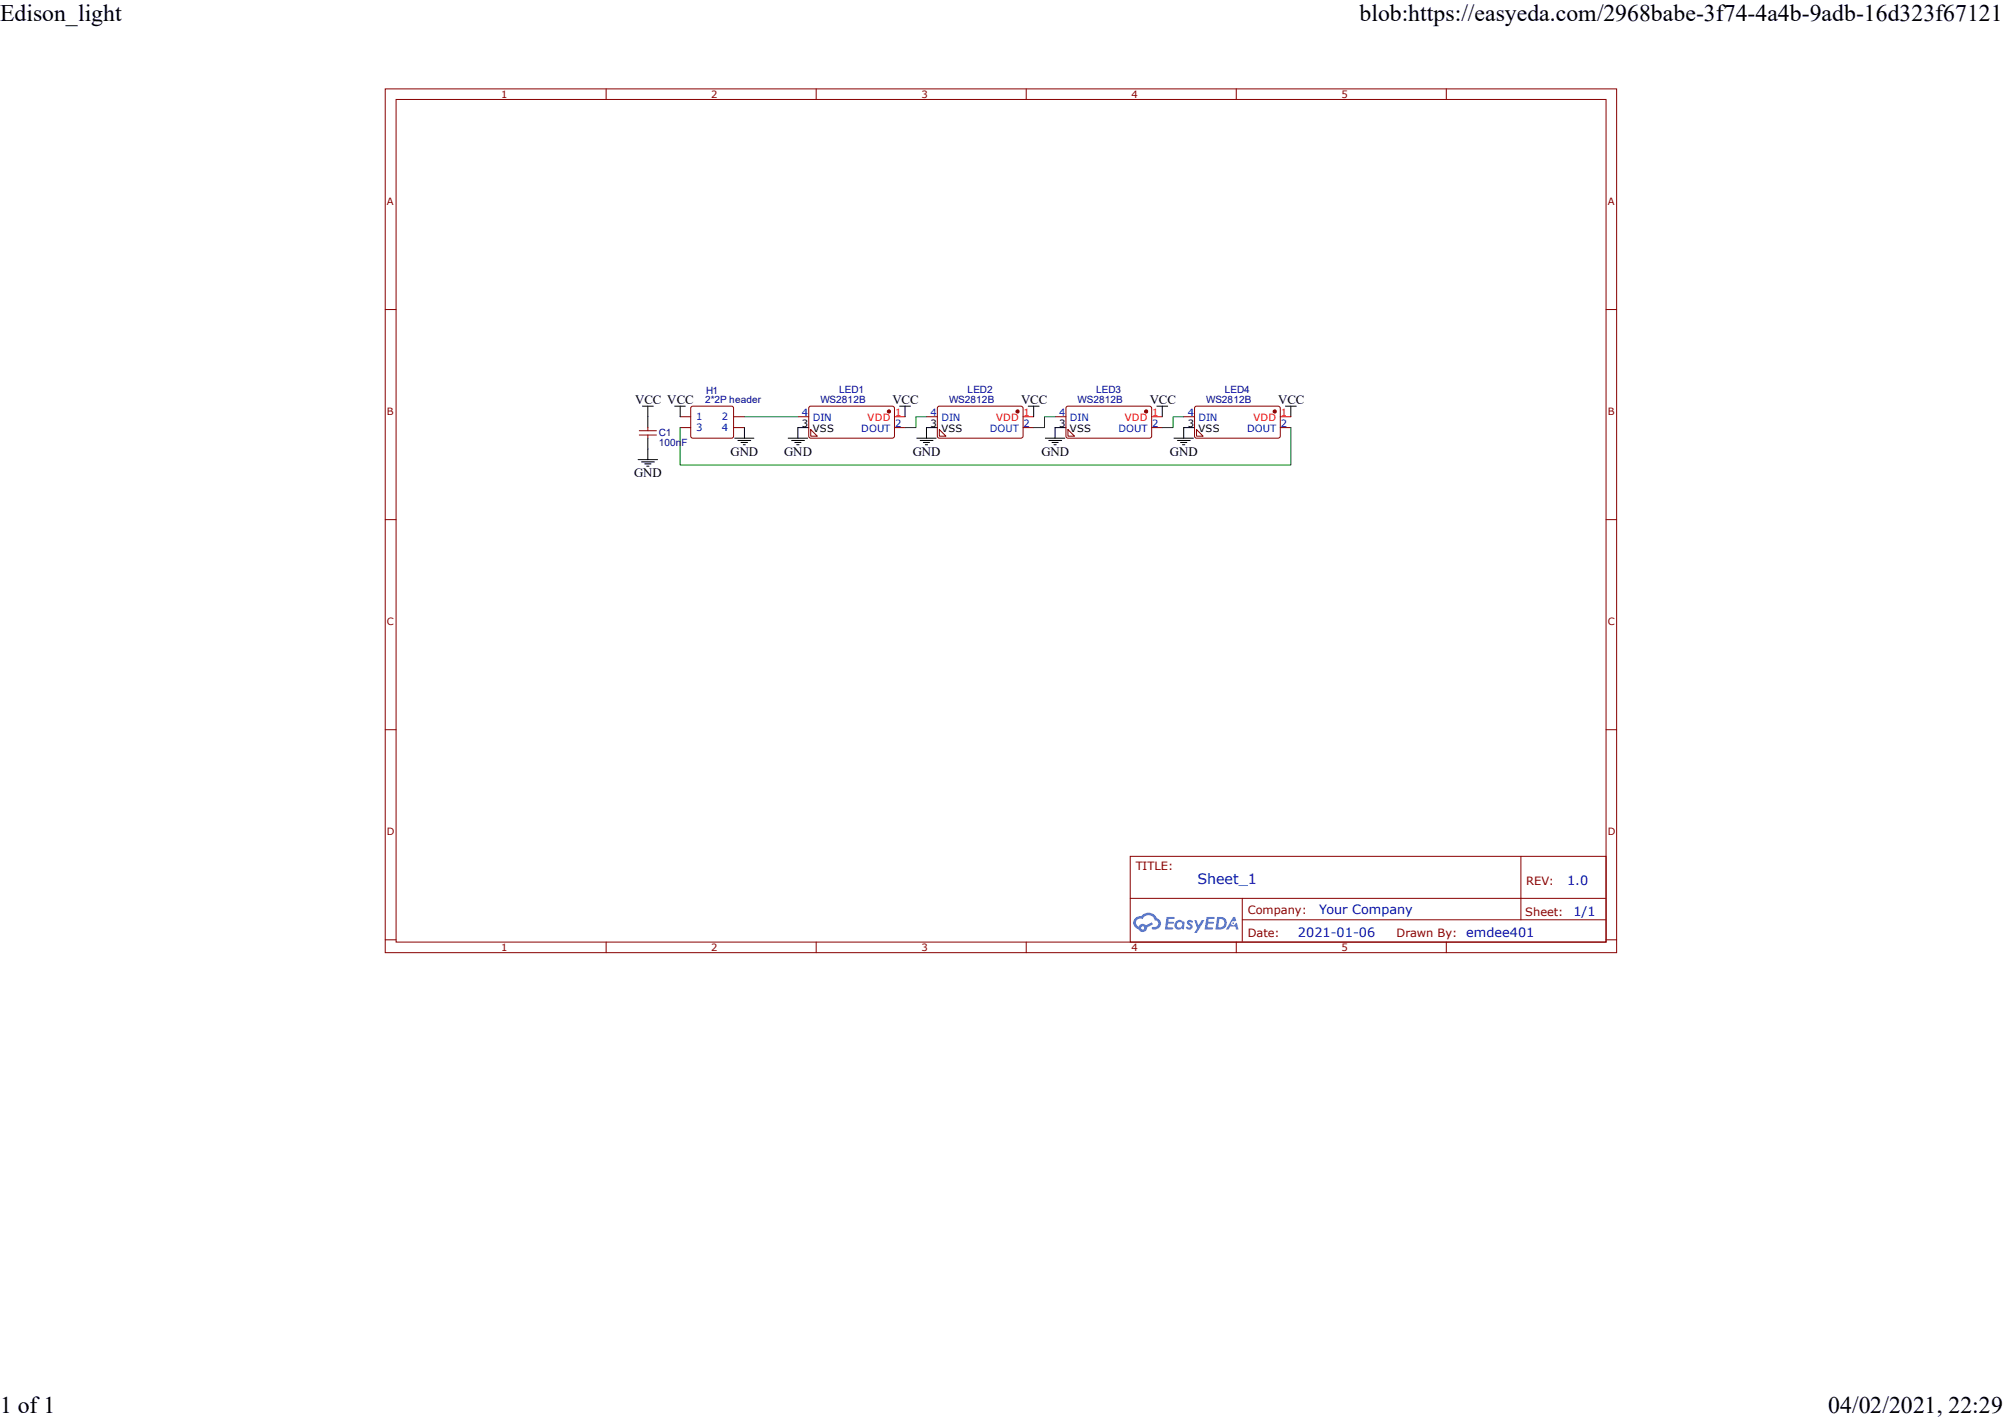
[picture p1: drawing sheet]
<svg xmlns="http://www.w3.org/2000/svg" width="297mm" height="210mm" viewBox="0 0 297 210" stroke-linecap="round" stroke-linejoin="round" font-family="sans-serif">
<g fill="none" stroke="#800" stroke-width=".15">
<path d="M57.1 13.2h182.4v127.9h-182.4zM58.7 14.7h179.2v124.8h-179.2zM89.8 13.2v1.5M120.9 13.2v1.5M152 13.2v1.5M183.1 13.2v1.5M214.2 13.2v1.5M57.1 45.8h1.6M237.9 45.8h1.6M57.1 77h1.6M237.9 77h1.6M57.1 108.1h1.6"/>
<path d="M237.9 108.1h1.6M57.1 139.2h1.6M89.8 139.5v1.6M120.9 139.5v1.6M152 139.5v1.6M167.4 126.8h70.5v12.7h-70.5zM167.4 133.1h70.4M183.1 139.5v1.6M184 136.2h53.8M184 133.1v6.3M214.2 139.5v1.6M225.3 126.8v9.4"/>
<path d="M237.9 139.2h1.6"/>
</g>
<g fill="#58f">
<path d="M175.9 136.4l.4-.2 .4 .3-.1 .2-.3-.1-.1 .1a.83 .83 0 0 1 .5 .7 .59 .59 0 0 1-1.1 0l.3-.2 .3 .2 .1-.2a.82 .82 0 0 1-.5-.7z"/>
<path d="M176.9 136.3h.3l.3 .8 .5-.8h.4l-1.1 1.9h-.4l.4-.7z"/>
<path d="M172.8 135.8h1.2v.3h-.9v.4h.7l.1 .2-.2 .1h-.7l-.1 .5h.8l.1 .2v.1l-1.2 .1z"/>
<path d="M178.7 135.8h1.2v.3h-.9v.4h.7l.1 .2-.1 .1h-.8v.5l.8 .1v.2l-.1 .1h-1.2z"/>
<path d="M182.7 135.8h.3l.1 .6-.3 .1a.3 .3 0 0 0-.4 .1 .3 .3 0 0 0 .2 .4 .3 .3 0 0 0 .4-.2l.2-.1 .3 1h-.4l-.1-.5h-.8l-.2 .5h-.4z"/>
<path d="M182.6 136.6h.2v.2h-.2z"/>
<path d="M180.3 135.8l-.3 1.9h.6a.94 .94 0 0 0 1.1-1 .94 .94 0 0 0-1.1-.9zM180.6 136.1a.64 .64 0 0 1 .8 .7 .64 .64 0 0 1-.9 .5z"/>
<path d="M174.2 136.5a.69 .69 0 0 0-.1 1 .69 .69 0 0 0 1 0l.3 .1v-1.1l-.6-.3zM174.5 136.7a.41 .41 0 0 1 .6 .2 .41 .41 0 0 1-.6 .5 .4 .4 0 0 1 0-.7z"/>
<path d="M168.2 136a.95 .95 0 0 0-.3 .9 .95 .95 0 0 0 .8 .7 .66 .66 0 0 0 .7 .4 .66 .66 0 0 0 .5-.6l.9-.5-.2-.3-.8 .4a.66 .66 0 0 0-1.1 .2 .63 .63 0 0 1-.4-.8 .63 .63 0 0 1 .9-.3 .96 .96 0 0 1 1-.5 .96 .96 0 0 1 .9 .7 .49 .49 0 0 1 .5 .5 .49 .49 0 0 1-.5 .5h-.4v.3a.89 .89 0 0 0 1.2-.4 .89 .89 0 0 0-.5-1.2 1.42 1.42 0 0 0-2.4-.3h-.4zM169.1 137.3l.1-.1 .3 .1-.1 .3h-.3z"/>
</g>
<path d="M118.2 61.7h1.6M120.1 63.6l1 1h-1zM132.5 63.3h1.6" fill="none" stroke="#800" stroke-width=".15"/>
<path d="M118.2 63.3h1.6" fill="none" stroke="#000" stroke-width=".15"/>
<path d="M132.5 61.7h1.6" fill="none" stroke="#f00" stroke-width=".15"/>
<path d="M131.5 60.8l.2-.1 .2 .1v.3h-.4z" fill="#800"/>
<path d="M119.8 60.3l.3-.1h12.2l.2 .3v4.3l-.3 .1h-12.3l-.1-.3zM131.5 60.8l.2-.1 .2 .1v.3h-.4zM137.2 61.7h1.7M139.1 63.6l1 1h-1zM151.6 63.3h1.5" fill="none" stroke="#800" stroke-width=".15"/>
<path d="M137.2 63.3h1.7" fill="none" stroke="#000" stroke-width=".15"/>
<path d="M151.6 61.7h1.5" fill="none" stroke="#f00" stroke-width=".15"/>
<path d="M150.5 60.8l.2-.1 .2 .1v.3h-.3z" fill="#800"/>
<path d="M138.9 60.3l.2-.1h12.3l.2 .3-.1 4.3-.3 .1h-12.2l-.1-.3zM150.5 60.8l.2-.1 .2 .1v.3h-.3zM156.3 61.7h1.6M158.2 63.6l1 1h-1zM170.6 63.3h1.6" fill="none" stroke="#800" stroke-width=".15"/>
<path d="M156.3 63.3h1.6" fill="none" stroke="#000" stroke-width=".15"/>
<path d="M170.6 61.7h1.6" fill="none" stroke="#f00" stroke-width=".15"/>
<path d="M169.6 60.8l.2-.1 .2 .1v.3h-.4z" fill="#800"/>
<path d="M157.9 60.3l.3-.1h12.2l.2 .3v4.3l-.3 .1h-12.3l-.1-.3zM169.6 60.8l.2-.1 .2 .1v.3h-.4zM175.3 61.7h1.7M177.2 63.6l1 1h-1zM189.7 63.3h1.5" fill="none" stroke="#800" stroke-width=".15"/>
<path d="M175.3 63.3h1.7" fill="none" stroke="#000" stroke-width=".15"/>
<path d="M189.7 61.7h1.5" fill="none" stroke="#f00" stroke-width=".15"/>
<path d="M188.6 60.8l.2-.1 .2 .1v.3h-.3z" fill="#800"/>
<path d="M94.7 64.4h2.5M94.7 63.8h2.5M96 63.3v.5M96 64.4v.5M100.8 61.7h1.5M100.8 63.3h1.5M102.4 60.3l.3-.1h5.8l.2 .3-.1 4.3-.2 .1h-5.9l-.2-.3zM108.7 61.7h1.6M108.7 63.3h1.6M177 60.3l.2-.1h12.3l.2 .3-.1 4.3-.3 .1h-12.2l-.1-.3zM188.6 60.8l.2-.1 .2 .1v.3h-.3z" fill="none" stroke="#800" stroke-width=".15"/>
<path d="M100.8 63.3v5.6h90.4v-5.6M110.3 61.7h7.9M137.2 61.7h-1.5v1.6h-1.6M156.3 61.7h-1.6v1.6h-1.6M175.3 61.7h-1.5v1.6h-1.6" fill="none" stroke="#080" stroke-width=".15"/>
<g fill="none" stroke="#000" stroke-width=".15">
<path d="M94.5 68.1h2.9M95 68.4h1.9M95.2 60.2h1.6M95.5 68.7h.9M95.8 69h.3M96 60.2v3.1M96 64.9v3.2M99.9 60.2h1.6M100.8 60.2v1.5M108.8 64.9h2.9M109.3 65.2h1.9M109.8 65.5h.9"/>
<path d="M110.1 65.9h.3M110.3 63.3v1.6M116.8 64.9h2.8M117.3 65.2h1.9M117.7 65.5h1M118 65.9h.4M118.2 63.3v1.6M133.3 60.2h1.6M134.1 60.2v1.5M135.8 64.9h2.9M136.3 65.2h1.9M136.8 65.5h.9"/>
<path d="M137.1 65.9h.3M137.2 63.3v1.6M152.3 60.2h1.6M153.1 60.2v1.5M154.9 64.9h2.8M155.4 65.2h1.9M155.8 65.5h1M156.1 65.9h.4M156.3 63.3v1.6M171.4 60.2h1.6M172.2 60.2v1.5M173.9 64.9h2.9"/>
<path d="M174.4 65.2h1.9M174.9 65.5h.9M175.2 65.9h.3M175.3 63.3v1.6M190.4 60.2h1.6M191.2 60.2v1.5"/>
</g>
<g font-size="3.5">
<text x="0" y="3.2">Edison_light</text>
<text x="201.4" y="3.2">blob:https://easyeda.com/2968babe-3f74-4a4b-9adb-16d323f67121</text>
<text x="0" y="209.2">1 of 1</text>
<text x="270.8" y="209.2">04/02/2021, 22:29</text>
</g>
<text font-size="2.1" fill="#00f" x="177.4" y="130.9">Sheet_1</text>
<g font-size="1.9">
<text x="94.1" y="59.9">VCC VCC</text>
<text x="132.2" y="59.9">VCC</text>
<text x="151.3" y="59.9">VCC</text>
<text x="170.3" y="59.9">VCC</text>
<text x="189.4" y="59.9">VCC</text>
<text x="93.9" y="70.7">GND</text>
<text x="108.2" y="67.5">GND</text>
<text x="116.2" y="67.5">GND</text>
<text x="135.2" y="67.5">GND</text>
<text x="154.3" y="67.5">GND</text>
<text x="173.3" y="67.5">GND</text>
</g>
<g font-size="1.9" fill="#00f">
<text x="232.2" y="131">1.0</text>
<text x="195.4" y="135.3">Your Company</text>
<text x="233.1" y="135.6">1/1</text>
<text x="192.3" y="138.8">2021-01-06</text>
</g>
<g font-size="1.7" fill="#800">
<text x="168.2" y="128.9">TITLE:</text>
<text x="226.1" y="131">REV:</text>
<text x="184.8" y="135.3">Company:</text>
<text x="225.9" y="135.6">Sheet:</text>
<text x="184.8" y="138.8">Date:</text>
<text x="206.9" y="138.8">Drawn By: emdee401</text>
</g>
<g font-size="1.5" fill="#800">
<text x="74.3" y="14.5">1</text>
<text x="105.4" y="14.5">2</text>
<text x="136.5" y="14.5">3</text>
<text x="167.6" y="14.5">4</text>
<text x="198.7" y="14.5">5</text>
<text x="57.3" y="30.3">A</text>
<text x="238.2" y="30.3">A</text>
<text x="57.3" y="61.4">B</text>
<text x="238.2" y="61.4">B</text>
<text x="57.3" y="92.5">C</text>
<text x="238.2" y="92.5">C</text>
<text x="57.3" y="123.7">D</text>
<text x="238.2" y="123.7">D</text>
<text x="74.3" y="140.9">1</text>
<text x="105.4" y="140.9">2</text>
<text x="136.5" y="140.9">3</text>
<text x="167.6" y="140.9">4</text>
<text x="198.7" y="140.9">5</text>
</g>
<g font-size="1.5" fill="#000080">
<text x="104.4" y="59.7">2*2P header</text>
<text x="104.6" y="58.3">H1</text>
<text x="121.5" y="59.6">WS2812B</text>
<text x="124.3" y="58.2">LED1</text>
<text x="140.6" y="59.6">WS2812B</text>
<text x="143.3" y="58.2">LED2</text>
<text x="159.6" y="59.6">WS2812B</text>
<text x="162.4" y="58.2">LED3</text>
<text x="178.7" y="59.6">WS2812B</text>
<text x="181.4" y="58.2">LED4</text>
<text x="97.6" y="64.6">C1</text>
<text x="97.6" y="66.1">100nF</text>
</g>
<g font-size="1.5" fill="#00f">
<text x="103.1" y="62.2">1</text>
<text x="103.1" y="63.8">3</text>
<text x="106.9" y="62.2">2</text>
<text x="106.9" y="63.8">4</text>
<text x="118.8" y="61.6">4</text>
<text x="120.4" y="62.4">DIN</text>
<text x="127.6" y="64">DOUT</text>
<text x="132.6" y="63.2">2</text>
<text x="137.8" y="61.6">4</text>
<text x="139.4" y="62.4">DIN</text>
<text x="146.6" y="64">DOUT</text>
<text x="151.6" y="63.2">2</text>
<text x="156.9" y="61.6">4</text>
<text x="158.5" y="62.4">DIN</text>
<text x="165.7" y="64">DOUT</text>
<text x="170.7" y="63.2">2</text>
<text x="175.9" y="61.6">4</text>
<text x="177.5" y="62.4">DIN</text>
<text x="184.7" y="64">DOUT</text>
<text x="189.7" y="63.2">2</text>
</g>
<g font-size="1.5">
<text x="118.8" y="63.2">3</text>
<text x="120.4" y="64">VSS</text>
<text x="137.8" y="63.2">3</text>
<text x="139.4" y="64">VSS</text>
<text x="156.9" y="63.2">3</text>
<text x="158.5" y="64">VSS</text>
<text x="175.9" y="63.2">3</text>
<text x="177.5" y="64">VSS</text>
</g>
<g font-size="1.5" fill="#f00">
<text x="128.5" y="62.4">VDD</text>
<text x="132.6" y="61.6">1</text>
<text x="147.6" y="62.4">VDD</text>
<text x="151.6" y="61.6">1</text>
<text x="166.6" y="62.4">VDD</text>
<text x="170.7" y="61.6">1</text>
<text x="185.7" y="62.4">VDD</text>
<text x="189.7" y="61.6">1</text>
</g>
</svg>
